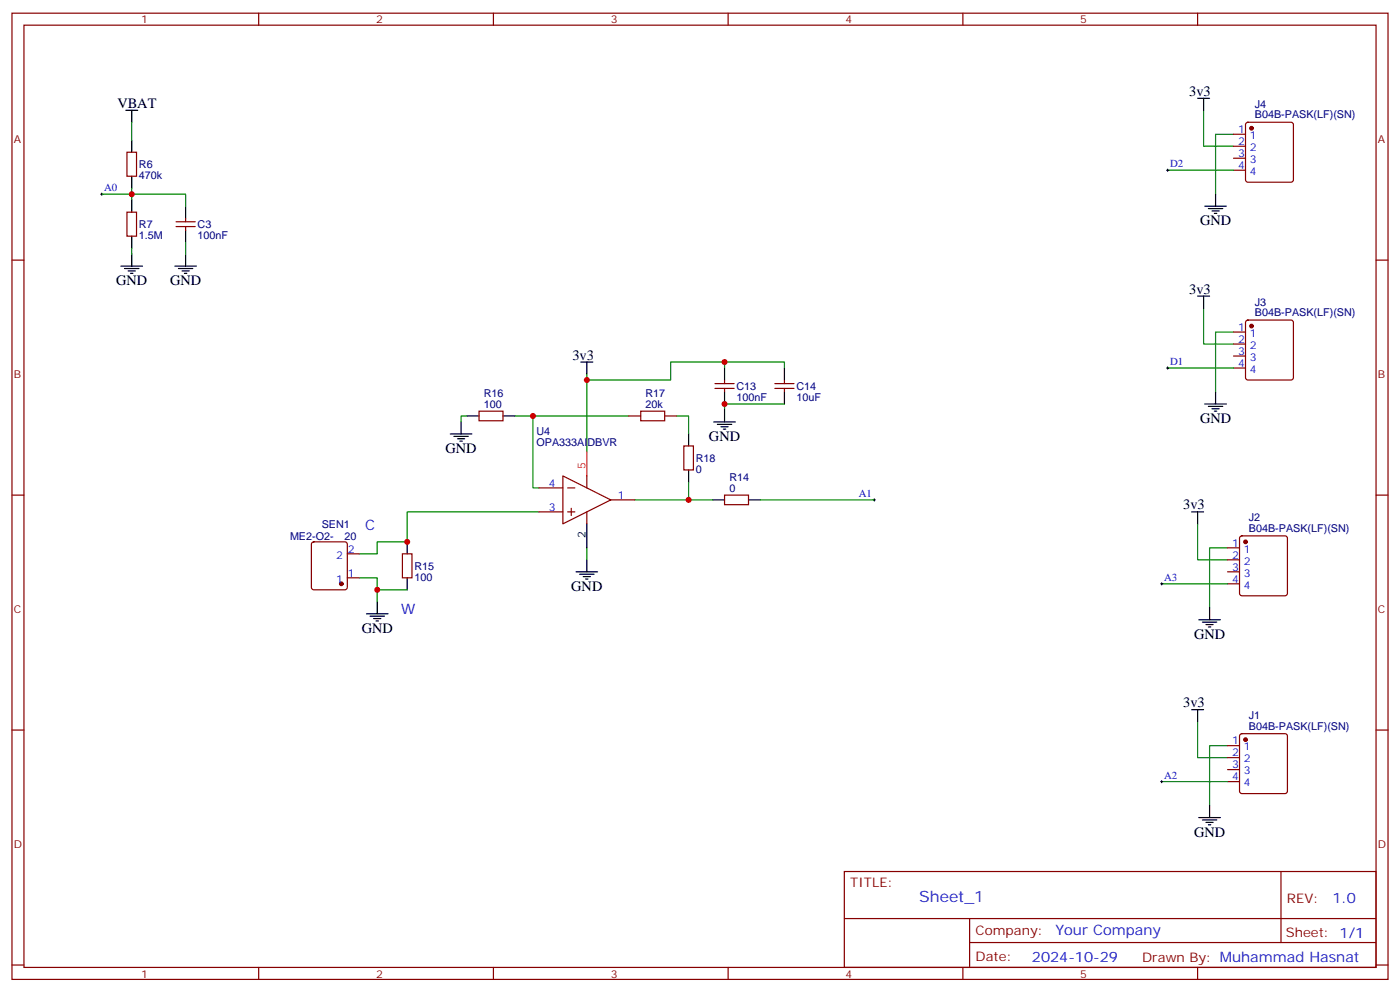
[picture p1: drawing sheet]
<svg xmlns="http://www.w3.org/2000/svg" width="412mm" height="292mm" viewBox="0 0 412 292" stroke-linecap="round" stroke-linejoin="round" font-family="sans-serif">
<g fill="none" stroke="#870000" stroke-width=".35">
<path d="M3.5 3.9h405.4v284.3h-405.4zM7.1 7.4h398.2v277.3h-398.2zM76.2 3.9v3.5M145.3 3.9v3.5M214.5 3.9v3.5M283.6 3.9v3.5M352.8 3.9v3.5M363.4 39.5h3.5M367.1 36.2l.5-.2h12.7l.5 .2 .2 .5v16.2l-.2 .5-.5 .2h-12.7l-.5-.2-.2-.5v-16.2zM37.4 44.8h2.8v7.1h-2.8zM363.4 43h3.5M363.4 46.6h3.5"/>
<path d="M363.4 50.1h3.5M3.5 76.6h3.6M37.4 62.4h2.8v7.1h-2.8zM51.9 66.7h5.6M51.9 65.3h5.6M54.7 64.2v1.1M54.7 66.7v1M405.3 76.6h3.6M363.4 97.7h3.5M367.1 94.4l.5-.2h12.7l.5 .2 .2 .5v16.2l-.2 .5-.5 .2h-12.7l-.5-.2-.2-.5v-16.2zM210.6 114.3h5.7M210.6 112.9h5.7"/>
<path d="M213.4 111.8v1.1M213.4 114.3v1.1M228.2 114.3h5.7M228.2 112.9h5.7M231.1 111.8v1.1M231.1 114.3v1.1M363.4 101.2h3.5M363.4 104.8h3.5M363.4 108.3h3.5M141.1 121h7.1v2.8h-7.1zM185.2 122.4h3.5M188.7 121h7.1v2.8h-7.1z"/>
<path d="M195.8 122.4h3.5M201.4 131.2h2.9v7.1h-2.9zM3.5 145.7h3.6M92 159.7l.4-.2h9.2l.5 .2 .2 .5v12.7l-.2 .5-.5 .2h-9.2l-.5-.3-.2-.4v-12.7zM158.7 143.6h7.1M158.7 150.6h7.1M165.8 140.1l14.1 7-14.1 7.1zM167.2 143.6h2.1M167.2 150.6h2.1M168.3 149.6v2.1M172.9 140.1v3.5M172.9 150.6v3.6"/>
<path d="M179.9 147.1h7.1M213.4 145.7h7.1v2.8h-7.1zM365.4 157.9l.4-.2h12.7l.5 .2 .2 .5v16.2l-.2 .5-.5 .2h-12.7l-.5-.2-.2-.5v-16.2zM405.3 145.7h3.6M102.3 170h3.5M102.3 163h3.5M118.5 163h2.9v7h-2.9zM361.6 161.2h3.5M361.6 164.7h3.5M361.6 168.3h3.5M361.6 171.8h3.5M3.5 214.8h3.6"/>
<path d="M361.6 219.4h3.5M365.4 216.1l.4-.2h12.7l.5 .2 .2 .5v16.2l-.2 .5-.5 .2h-12.7l-.5-.2-.2-.5v-16.2zM405.3 214.8h3.6M361.6 223h3.5M361.6 226.5h3.5M361.6 230h3.5M248.7 256.5h156.6v28.2h-156.6zM377.3 256.5v20.9M248.7 270.3h156.5M285.6 277.4h119.6M285.6 270.3v14.1M3.5 284h3.6"/>
<path d="M76.2 284.7v3.5M145.3 284.7v3.5M214.5 284.7v3.5M283.6 284.7v3.5M352.8 284.7v3.5M405.3 284h3.6"/>
</g>
<g fill="none" stroke="#008700" stroke-width=".35">
<path d="M38.8 36v5.3M354.5 32.5v10.5h8.9M363.4 39.5h-5.3v17.7M30 57.2h24.7v3.5M38.8 55.4v3.5M344 50.1h19.4M38.8 73v1.8M54.7 71.3v3.5M354.5 90.7v10.5h8.9M363.4 97.7h-5.3v17.7M172.9 110.1v22.9M213.4 106.5h-15.8v5.3h-24.7"/>
<path d="M213.4 108.3v-1.8h17.7v1.8M231.1 118.9h-17.7v1.7M344 108.3h19.4M137.6 122.4h-1.8v1.8M151.7 122.4h5.3M185.2 122.4h-28.2v21.2h1.7M199.3 122.4h3.5v5.3M158.7 150.6h-38.8v8.9h-8.8v3.5h-5.3M202.8 141.8v5.3h-15.8M202.8 147.1h7.1M224 147.1h33.5M352.8 154.2v10.5h8.8"/>
<path d="M105.8 170h5.3v3.6h8.8M111.1 173.6v3.5M172.9 161.2v3.5M342.2 171.8h19.4M361.6 161.2h-5.3v17.7M352.8 212.4v10.6h8.8M361.6 219.4h-5.3v17.7M342.2 230h19.4"/>
</g>
<g fill="none" stroke="#000" stroke-width=".35">
<path d="M37 32.5h3.6M38.8 32.5v3.5M352.8 28.9h3.5M354.5 28.9v3.6M38.8 41.3v3.5M38.8 51.9v3.5M38.8 58.9v3.5M358.1 57.2v3.5M35.6 78.3h6.4M36.7 79h4.2M37.7 79.7h2.2M38.8 69.5v3.5"/>
<path d="M38.8 74.8v3.5M51.5 78.3h6.4M52.6 79h4.2M53.6 79.7h2.1M54.7 60.7v3.5M54.7 67.7v3.6M54.7 74.8v3.5M354.9 60.7h6.3M356 61.4h4.2M357 62.1h2.1M357.7 62.8h.7M38.5 80.4h.7"/>
<path d="M54.3 80.4h.7M352.8 87.1h3.5M354.5 87.1v3.6M171.1 106.5h3.5M172.9 106.5v3.6M213.4 108.3v3.5M213.4 115.4v3.5M231.1 108.3v3.5M231.1 115.4v3.5M354.9 118.9h6.3M356 119.6h4.2M358.1 115.4v3.5"/>
<path d="M132.6 127.7h6.4M133.7 128.4h4.2M134.8 129.1h2.1M135.5 129.8h.7M135.8 124.2v3.5M137.6 122.4h3.5M148.2 122.4h3.5M202.8 127.7v3.5M202.8 138.3v3.5M210.3 124.2h6.3M211.3 124.9h4.2M212.4 125.6h2.1"/>
<path d="M213.1 126.3h.7M213.4 120.6v3.6M357 120.3h2.1M357.7 121h.7M119.9 159.5v3.5M172.9 154.2v7M209.9 147.1h3.5M220.5 147.1h3.5M351 150.6h3.5M352.8 150.6v3.6M111.1 177.1v3.5M119.9 170v3.6"/>
<path d="M169.7 168.3h6.3M170.7 169h4.3M171.8 169.7h2.1M172.5 170.4h.7M172.9 164.7v3.6M356.3 178.9v3.5M107.9 180.6h6.4M109 181.3h4.2M110.1 182h2.1M110.8 182.7h.7M353.1 182.4h6.4M354.2 183.1h4.2"/>
<path d="M355.2 183.8h2.2M356 184.5h.7M351 208.8h3.5M352.8 208.8v3.6M356.3 237.1v3.5M353.1 240.6h6.4M354.2 241.3h4.2M355.2 242h2.2M356 242.7h.7"/>
</g>
<g fill="#870000" stroke="#870000" stroke-width=".35">
<circle cx="366.9" cy="217.7" r=".53"/>
<circle cx="366.9" cy="159.5" r=".53"/>
<circle cx="368.7" cy="96" r=".53"/>
<circle cx="368.7" cy="37.7" r=".53"/>
<circle cx="100.5" cy="171.8" r=".53"/>
</g>
<path d="M29.6 57.2h.7M30 56.8v.7M343.6 50.1h.7M344 49.7v.7M343.6 108.3h.7M344 107.9v.8M257.2 147.1h.7M257.5 146.8v.7M341.8 171.8h.7M342.2 171.4v.8M341.8 230h.7M342.2 229.7v.7" fill="none" stroke="#000" stroke-width=".29"/>
<path d="M172.9 133v7.1" fill="none" stroke="#f00" stroke-width=".35"/>
<g fill="#c00">
<circle cx="38.8" cy="57.1" r=".88"/>
<circle cx="213.4" cy="118.9" r=".88"/>
<circle cx="213.4" cy="106.5" r=".88"/>
<circle cx="172.9" cy="111.8" r=".88"/>
<circle cx="202.8" cy="147.1" r=".88"/>
<circle cx="157" cy="122.4" r=".88"/>
<circle cx="119.9" cy="159.5" r=".88"/>
<circle cx="111.1" cy="173.6" r=".88"/>
</g>
<text font-size="4.6" fill="#00f" x="270.8" y="265.5">Sheet_1</text>
<g font-size="4.2">
<text x="350.3" y="28.2">3v3</text>
<text x="34.6" y="31.8">VBAT</text>
<text x="353.5" y="66.3">GND</text>
<text x="34.2" y="84">GND</text>
<text x="50.1" y="84">GND</text>
<text x="350.3" y="86.4">3v3</text>
<text x="168.6" y="105.8">3v3</text>
<text x="353.5" y="124.5">GND</text>
<text x="208.8" y="129.8">GND</text>
<text x="131.2" y="133.3">GND</text>
<text x="348.5" y="149.9">3v3</text>
<text x="168.3" y="173.9">GND</text>
<text x="106.5" y="186.3">GND</text>
<text x="351.7" y="188">GND</text>
<text x="348.5" y="208.1">3v3</text>
<text x="351.7" y="246.2">GND</text>
</g>
<g font-size="4.2" fill="#00f">
<text x="107.6" y="155.9">C</text>
<text x="118.2" y="180.6">W</text>
<text x="392.5" y="265.7">1.0</text>
<text x="310.9" y="275.3">Your Company</text>
<text x="304" y="283.1">2024-10-29</text>
</g>
<g font-size="3.9" fill="#800">
<text x="250.5" y="261.1">TITLE:</text>
<text x="379.1" y="265.7">REV:</text>
<text x="287.4" y="275.3">Company:</text>
<text x="378.7" y="275.9">Sheet: 1/1</text>
<text x="287.4" y="282.9">Date:</text>
<text x="336.4" y="283">Drawn By: Muhammad Hasnat</text>
</g>
<g font-size="3.2" fill="#800">
<text x="41.6" y="6.9">1</text>
<text x="110.8" y="6.9">2</text>
<text x="179.9" y="6.9">3</text>
<text x="249.1" y="6.9">4</text>
<text x="318.2" y="6.9">5</text>
<text x="4.1" y="42">A</text>
<text x="405.9" y="42">A</text>
<text x="4.1" y="111.1">B</text>
<text x="405.9" y="111.1">B</text>
<text x="4.1" y="180.3">C</text>
<text x="405.9" y="180.3">C</text>
<text x="4.1" y="249.4">D</text>
<text x="405.9" y="249.4">D</text>
<text x="41.6" y="287.7">1</text>
<text x="110.8" y="287.7">2</text>
<text x="179.9" y="287.7">3</text>
<text x="249.1" y="287.7">4</text>
<text x="318.2" y="287.7">5</text>
</g>
<g font-size="3.2" fill="#000080">
<text x="369.7" y="34.8">B04B-PASK(LF)(SN)</text>
<text x="369.7" y="31.7">J4</text>
<text x="40.9" y="52.7">470k</text>
<text x="40.9" y="49.5">R6</text>
<text x="40.9" y="70.3">1.5M</text>
<text x="40.9" y="67.1">R7</text>
<text x="58.2" y="70.3">100nF</text>
<text x="58.2" y="67.1">C3</text>
<text x="369.7" y="89.9">J3</text>
<text x="369.7" y="93">B04B-PASK(LF)(SN)</text>
<text x="142.5" y="119.9">100</text>
<text x="142.5" y="116.7">R16</text>
<text x="190.2" y="119.9">20k</text>
<text x="190.2" y="116.8">R17</text>
<text x="217" y="117.9">100nF</text>
<text x="217" y="114.7">C13</text>
<text x="234.6" y="117.9">10uF</text>
<text x="234.6" y="114.7">C14</text>
<text x="158" y="131.2">OPA333AIDBVR</text>
<text x="158" y="128">U4</text>
<text x="205" y="135.9">R18</text>
<text x="205" y="139.1">0</text>
<text x="214.9" y="141.5">R14</text>
<text x="214.9" y="144.6">0</text>
<text x="94.8" y="155.3">SEN1</text>
<text x="367.9" y="153.4">J2</text>
<text x="85.4" y="158.8">ME2-O2-</text>
<text x="101.5" y="158.8">20</text>
<text x="367.9" y="156.5">B04B-PASK(LF)(SN)</text>
<text x="122.1" y="167.6">R15</text>
<text x="122.1" y="170.8">100</text>
<text x="367.9" y="214.7">B04B-PASK(LF)(SN)</text>
<text x="367.9" y="211.6">J1</text>
</g>
<g font-size="3.2" fill="#00f">
<text x="364.7" y="39.2">1</text>
<text x="368.2" y="40.9">1</text>
<text x="364.7" y="42.7">2</text>
<text x="364.7" y="46.2">3</text>
<text x="368.2" y="44.4">2</text>
<text x="368.2" y="48">3</text>
<text x="344.7" y="49.2">D2</text>
<text x="364.7" y="49.7">4</text>
<text x="368.2" y="51.5">4</text>
<text x="30.7" y="56.3">A0</text>
<text x="364.7" y="97.4">1</text>
<text x="364.7" y="100.9">2</text>
<text x="368.2" y="99.1">1</text>
<text x="344.7" y="107.4">D1</text>
<text x="364.7" y="104.4">3</text>
<text x="364.7" y="107.9">4</text>
<text x="368.2" y="102.7">2</text>
<text x="368.2" y="106.2">3</text>
<text x="368.2" y="109.7">4</text>
<text x="161.7" y="143.2">4</text>
<text x="182" y="146.8">1</text>
<text x="252.9" y="146.2">A1</text>
<text x="161.7" y="150.3">3</text>
<text x="362.9" y="160.9">1</text>
<text x="99" y="164.4">2</text>
<text x="102.5" y="162.6">2</text>
<text x="362.9" y="164.4">2</text>
<text x="362.9" y="167.9">3</text>
<text x="366.4" y="162.6">1</text>
<text x="366.4" y="166.2">2</text>
<text x="99" y="171.4">1</text>
<text x="102.5" y="169.7">1</text>
<text x="342.9" y="170.9">A3</text>
<text x="362.9" y="171.4">4</text>
<text x="366.4" y="169.7">3</text>
<text x="366.4" y="173.2">4</text>
<text x="362.9" y="219.1">1</text>
<text x="366.4" y="220.8">1</text>
<text x="362.9" y="222.6">2</text>
<text x="362.9" y="226.1">3</text>
<text x="366.4" y="224.4">2</text>
<text x="366.4" y="227.9">3</text>
<text x="342.9" y="229.1">A2</text>
<text x="362.9" y="229.7">4</text>
<text x="366.4" y="231.4">4</text>
</g>
<text font-size="3.2" fill="#f00" x="172.5" y="137.9" transform="rotate(-90 172.5 137.9)">5</text>
<text font-size="3.2" x="172.5" y="158.3" transform="rotate(-90 172.5 158.3)">2</text>
</svg>
